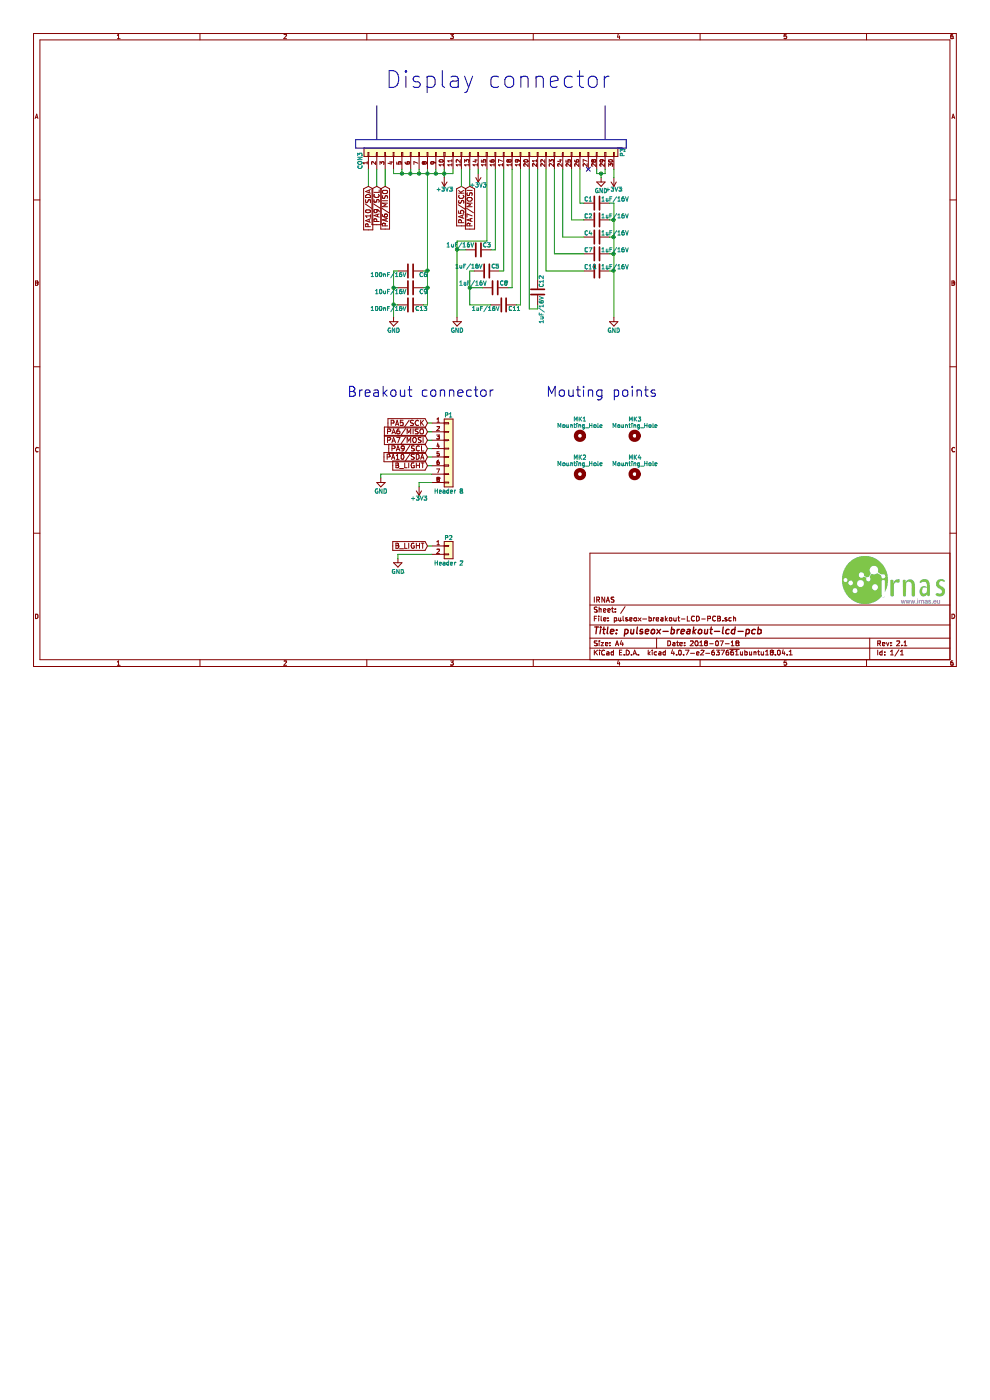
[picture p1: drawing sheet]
EESchema Schematic File Version 2
LIBS:power
LIBS:device
LIBS:switches
LIBS:relays
LIBS:motors
LIBS:transistors
LIBS:conn
LIBS:linear
LIBS:regul
LIBS:74xx
LIBS:cmos4000
LIBS:adc-dac
LIBS:memory
LIBS:xilinx
LIBS:microcontrollers
LIBS:dsp
LIBS:microchip
LIBS:analog_switches
LIBS:motorola
LIBS:texas
LIBS:intel
LIBS:audio
LIBS:interface
LIBS:digital-audio
LIBS:philips
LIBS:display
LIBS:cypress
LIBS:siliconi
LIBS:opto
LIBS:atmel
LIBS:contrib
LIBS:valves
LIBS:SparkFun-Switches
LIBS:SparkFun-Sensors
LIBS:SparkFun-RF
LIBS:SparkFun-Resistors
LIBS:SparkFun-PowerSymbols
LIBS:SparkFun-LED
LIBS:SparkFun-Jumpers
LIBS:SparkFun-IC-Special-Function
LIBS:SparkFun-IC-Power
LIBS:SparkFun-IC-Microcontroller
LIBS:SparkFun-IC-Memory
LIBS:SparkFun-IC-Logic
LIBS:SparkFun-IC-Conversion
LIBS:SparkFun-IC-Comms
LIBS:SparkFun-IC-Amplifiers
LIBS:SparkFun-Hardware
LIBS:SparkFun-GPS
LIBS:SparkFun-Fuses
LIBS:SparkFun-Electromechanical
LIBS:SparkFun-Displays
LIBS:SparkFun-DiscreteSemi
LIBS:SparkFun-Connectors
LIBS:SparkFun-Coils
LIBS:SparkFun-Clocks
LIBS:SparkFun-Capacitors
LIBS:SparkFun-Boards
LIBS:SparkFun-Batteries
LIBS:SparkFun-Aesthetics
LIBS:Zilog
LIBS:zetex
LIBS:Xicor
LIBS:Worldsemi
LIBS:wiznet
LIBS:video
LIBS:ttl_ieee
LIBS:triac_thyristor
LIBS:transf
LIBS:supertex
LIBS:stm32
LIBS:stm8
LIBS:silabs
LIBS:sensors
LIBS:RFSolutions
LIBS:rfcom
LIBS:references
LIBS:pspice
LIBS:Power_Management
LIBS:powerint
LIBS:Oscillators
LIBS:onsemi
LIBS:nxp_armmcu
LIBS:nxp
LIBS:nordicsemi
LIBS:msp430
LIBS:motor_drivers
LIBS:modules
LIBS:microchip_pic32mcu
LIBS:microchip_pic24mcu
LIBS:microchip_pic18mcu
LIBS:microchip_pic16mcu
LIBS:microchip_pic12mcu
LIBS:microchip_pic10mcu
LIBS:microchip_dspic33dsc
LIBS:mechanical
LIBS:maxim
LIBS:logic_programmable
LIBS:LEM
LIBS:leds
LIBS:Lattice
LIBS:ir
LIBS:intersil
LIBS:infineon
LIBS:hc11
LIBS:graphic_symbols
LIBS:gennum
LIBS:ftdi
LIBS:ESD_Protection
LIBS:elec-unifil
LIBS:diode
LIBS:dc-dc
LIBS:cmos_ieee
LIBS:brooktre
LIBS:bosch
LIBS:bbd
LIBS:battery_management
LIBS:analog_devices
LIBS:Altera
LIBS:allegro
LIBS:actel
LIBS:ac-dc
LIBS:74xgxx
LIBS:pulseox-breakout-LCD-PCB-cache
EELAYER 25 0
EELAYER END
$Descr A4 11693 8268
encoding utf-8
Sheet 1 1
Title "pulseox-breakout-lcd-pcb"
Date "2018-07-18"
Rev "2.1"
Comp "IRNAS"
Comment1 ""
Comment2 ""
Comment3 ""
Comment4 ""
$EndDescr
$Comp
L Conn_01x30 CON3
U 1 1
P 5750 1800
F 0 "CON3" H 5650 3300 50  0000 C CNN
F 1 "P3" H 5750 200 50  0000 C CNN
F 2 "FH12-30S-0.5SH(55):FH12-30S-0.5SH(55)" H 5750 1800 50  0001 C CNN
F 3 "" H 5750 1800 50  0001 C CNN
	1    5750 1800
	0    -1   -1   0   
$EndComp
$Comp
L +3V3 #PWR9
U 1 1
P 7250 2100
F 0 "#PWR9" H 7250 1950 50  0001 C CNN
F 1 "+3V3" H 7250 2240 50  0000 C CNN
F 2 "" H 7250 2100 50  0001 C CNN
F 3 "" H 7250 2100 50  0001 C CNN
	1    7250 2100
	-1   0    0    1   
$EndComp
$Comp
L GND #PWR8
U 1 1
P 7100 2100
F 0 "#PWR8" H 7100 1850 50  0001 C CNN
F 1 "GND" H 7100 1950 50  0000 C CNN
F 2 "" H 7100 2100 50  0001 C CNN
F 3 "" H 7100 2100 50  0001 C CNN
	1    7100 2100
	1    0    0    -1  
$EndComp
NoConn ~ 6950 2000
$Comp
L C C1
U 1 1
P 7050 2400
F 0 "C1" V 7000 2250 50  0000 L CNN
F 1 "1uF/16V" V 7000 2450 50  0000 L CNN
F 2 "Capacitors_SMD:C_0805" H 7088 2250 50  0001 C CNN
F 3 "" H 7050 2400 50  0001 C CNN
	1    7050 2400
	0    1    1    0   
$EndComp
$Comp
L C C2
U 1 1
P 7050 2600
F 0 "C2" V 7000 2450 50  0000 L CNN
F 1 "1uF/16V" V 7000 2650 50  0000 L CNN
F 2 "Capacitors_SMD:C_0805" H 7088 2450 50  0001 C CNN
F 3 "" H 7050 2600 50  0001 C CNN
	1    7050 2600
	0    1    1    0   
$EndComp
$Comp
L C C4
U 1 1
P 7050 2800
F 0 "C4" V 7000 2650 50  0000 L CNN
F 1 "1uF/16V" V 7000 2850 50  0000 L CNN
F 2 "Capacitors_SMD:C_0805" H 7088 2650 50  0001 C CNN
F 3 "" H 7050 2800 50  0001 C CNN
	1    7050 2800
	0    1    1    0   
$EndComp
$Comp
L C C7
U 1 1
P 7050 3000
F 0 "C7" V 7000 2850 50  0000 L CNN
F 1 "1uF/16V" V 7000 3050 50  0000 L CNN
F 2 "Capacitors_SMD:C_0805" H 7088 2850 50  0001 C CNN
F 3 "" H 7050 3000 50  0001 C CNN
	1    7050 3000
	0    1    1    0   
$EndComp
$Comp
L C C10
U 1 1
P 7050 3200
F 0 "C10" V 7000 3050 50  0000 L CNN
F 1 "1uF/16V" V 7000 3250 50  0000 L CNN
F 2 "Capacitors_SMD:C_0805" H 7088 3050 50  0001 C CNN
F 3 "" H 7050 3200 50  0001 C CNN
	1    7050 3200
	0    1    1    0   
$EndComp
$Comp
L GND #PWR10
U 1 1
P 7250 3750
F 0 "#PWR10" H 7250 3500 50  0001 C CNN
F 1 "GND" H 7250 3600 50  0000 C CNN
F 2 "" H 7250 3750 50  0001 C CNN
F 3 "" H 7250 3750 50  0001 C CNN
	1    7250 3750
	1    0    0    -1  
$EndComp
$Comp
L C C12
U 1 1
P 6350 3450
F 0 "C12" V 6300 3250 50  0000 L CNN
F 1 "1uF/16V" V 6300 3500 50  0000 L CNN
F 2 "Capacitors_SMD:C_0805" H 6388 3300 50  0001 C CNN
F 3 "" H 6350 3450 50  0001 C CNN
	1    6350 3450
	-1   0    0    1   
$EndComp
$Comp
L C C11
U 1 1
P 5950 3600
F 0 "C11" V 5900 3400 50  0000 L CNN
F 1 "1uF/16V" V 5900 3650 50  0000 L CNN
F 2 "Capacitors_SMD:C_0805" H 5988 3450 50  0001 C CNN
F 3 "" H 5950 3600 50  0001 C CNN
	1    5950 3600
	0    -1   -1   0   
$EndComp
$Comp
L C C8
U 1 1
P 5850 3400
F 0 "C8" V 5900 3250 50  0000 L CNN
F 1 "1uF/16V" V 5900 3500 50  0000 L CNN
F 2 "Capacitors_SMD:C_0805" H 5888 3250 50  0001 C CNN
F 3 "" H 5850 3400 50  0001 C CNN
	1    5850 3400
	0    -1   -1   0   
$EndComp
$Comp
L C C5
U 1 1
P 5750 3200
F 0 "C5" V 5800 3050 50  0000 L CNN
F 1 "1uF/16V" V 5800 3250 50  0000 L CNN
F 2 "Capacitors_SMD:C_0805" H 5788 3050 50  0001 C CNN
F 3 "" H 5750 3200 50  0001 C CNN
	1    5750 3200
	0    -1   -1   0   
$EndComp
$Comp
L C C3
U 1 1
P 5650 2950
F 0 "C3" V 5700 2800 50  0000 L CNN
F 1 "1uF/16V" V 5700 3000 50  0000 L CNN
F 2 "Capacitors_SMD:C_0805" H 5688 2800 50  0001 C CNN
F 3 "" H 5650 2950 50  0001 C CNN
	1    5650 2950
	0    -1   -1   0   
$EndComp
$Comp
L GND #PWR6
U 1 1
P 5400 3750
F 0 "#PWR6" H 5400 3500 50  0001 C CNN
F 1 "GND" H 5400 3600 50  0000 C CNN
F 2 "" H 5400 3750 50  0001 C CNN
F 3 "" H 5400 3750 50  0001 C CNN
	1    5400 3750
	1    0    0    -1  
$EndComp
$Comp
L +3V3 #PWR7
U 1 1
P 5650 2050
F 0 "#PWR7" H 5650 1900 50  0001 C CNN
F 1 "+3V3" H 5650 2190 50  0000 C CNN
F 2 "" H 5650 2050 50  0001 C CNN
F 3 "" H 5650 2050 50  0001 C CNN
	1    5650 2050
	-1   0    0    1   
$EndComp
Text GLabel 5550 2200 3    60   Input ~ 0
PA7/MOSI
Text GLabel 5450 2200 3    60   Input ~ 0
PA5/SCK
Wire Wire Line
	7250 2000 7250 2100
Wire Wire Line
	7050 2000 7050 2050
Wire Wire Line
	7050 2050 7150 2050
Wire Wire Line
	7100 2050 7100 2100
Wire Wire Line
	7150 2050 7150 2000
Connection ~ 7100 2050
Wire Wire Line
	6850 2000 6850 2400
Wire Wire Line
	6850 2400 6900 2400
Wire Wire Line
	6750 2000 6750 2600
Wire Wire Line
	6750 2600 6900 2600
Wire Wire Line
	6650 2000 6650 2800
Wire Wire Line
	6650 2800 6900 2800
Wire Wire Line
	6550 2000 6550 3000
Wire Wire Line
	6550 3000 6900 3000
Wire Wire Line
	6450 2000 6450 3200
Wire Wire Line
	6450 3200 6900 3200
Wire Wire Line
	7200 2400 7250 2400
Wire Wire Line
	7250 2400 7250 3750
Wire Wire Line
	7200 3200 7250 3200
Connection ~ 7250 3200
Wire Wire Line
	7200 3000 7250 3000
Connection ~ 7250 3000
Wire Wire Line
	7200 2800 7250 2800
Connection ~ 7250 2800
Wire Wire Line
	7200 2600 7250 2600
Connection ~ 7250 2600
Wire Wire Line
	6350 2000 6350 3300
Wire Wire Line
	6350 3650 6350 3600
Wire Wire Line
	6250 3650 6350 3650
Wire Wire Line
	6250 3650 6250 2000
Wire Wire Line
	6150 2000 6150 3600
Wire Wire Line
	6150 3600 6100 3600
Wire Wire Line
	6000 3400 6050 3400
Wire Wire Line
	6050 3400 6050 2000
Wire Wire Line
	5900 3200 5950 3200
Wire Wire Line
	5950 3200 5950 2000
Wire Wire Line
	5600 3200 5550 3200
Wire Wire Line
	5550 3200 5550 3600
Wire Wire Line
	5550 3600 5800 3600
Wire Wire Line
	5700 3400 5550 3400
Connection ~ 5550 3400
Wire Wire Line
	5850 2000 5850 2950
Wire Wire Line
	5850 2950 5800 2950
Wire Wire Line
	5750 2000 5750 2850
Wire Wire Line
	5750 2850 5400 2850
Wire Wire Line
	5400 2950 5500 2950
Connection ~ 5400 2950
Wire Wire Line
	5400 2850 5400 3750
Wire Wire Line
	5650 2000 5650 2050
Wire Wire Line
	5550 2000 5550 2200
Wire Wire Line
	5450 2000 5450 2200
Wire Wire Line
	5350 2000 5350 2050
Wire Wire Line
	5350 2050 4650 2050
Wire Wire Line
	4650 2050 4650 2000
Wire Wire Line
	4750 2000 4750 2050
Connection ~ 4750 2050
Wire Wire Line
	4850 2000 4850 2050
Connection ~ 4850 2050
Wire Wire Line
	4950 2000 4950 2050
Connection ~ 4950 2050
Wire Wire Line
	5050 2000 5050 3600
Connection ~ 5050 2050
Wire Wire Line
	5150 2000 5150 2050
Connection ~ 5150 2050
Wire Wire Line
	5250 2000 5250 2100
Connection ~ 5250 2050
$Comp
L +3V3 #PWR5
U 1 1
P 5250 2100
F 0 "#PWR5" H 5250 1950 50  0001 C CNN
F 1 "+3V3" H 5250 2240 50  0000 C CNN
F 2 "" H 5250 2100 50  0001 C CNN
F 3 "" H 5250 2100 50  0001 C CNN
	1    5250 2100
	-1   0    0    1   
$EndComp
$Comp
L C C13
U 1 1
P 4850 3600
F 0 "C13" V 4800 3400 50  0000 L CNN
F 1 "100nF/16V" V 4800 3650 50  0000 L CNN
F 2 "Capacitors_SMD:C_0805" H 4888 3450 50  0001 C CNN
F 3 "" H 4850 3600 50  0001 C CNN
	1    4850 3600
	0    -1   -1   0   
$EndComp
$Comp
L C C9
U 1 1
P 4850 3400
F 0 "C9" V 4800 3200 50  0000 L CNN
F 1 "10uF/16V" V 4800 3450 50  0000 L CNN
F 2 "Capacitors_SMD:C_0805" H 4888 3250 50  0001 C CNN
F 3 "" H 4850 3400 50  0001 C CNN
	1    4850 3400
	0    -1   -1   0   
$EndComp
$Comp
L C C6
U 1 1
P 4850 3200
F 0 "C6" V 4800 3000 50  0000 L CNN
F 1 "100nF/16V" V 4800 3250 50  0000 L CNN
F 2 "Capacitors_SMD:C_0805" H 4888 3050 50  0001 C CNN
F 3 "" H 4850 3200 50  0001 C CNN
	1    4850 3200
	0    -1   -1   0   
$EndComp
Wire Wire Line
	5050 3600 5000 3600
Wire Wire Line
	5000 3400 5050 3400
Connection ~ 5050 3400
Wire Wire Line
	5000 3200 5050 3200
Connection ~ 5050 3200
Wire Wire Line
	4700 3200 4650 3200
Wire Wire Line
	4650 3200 4650 3750
Wire Wire Line
	4700 3600 4650 3600
Connection ~ 4650 3600
Wire Wire Line
	4700 3400 4650 3400
Connection ~ 4650 3400
$Comp
L GND #PWR2
U 1 1
P 4650 3750
F 0 "#PWR2" H 4650 3500 50  0001 C CNN
F 1 "GND" H 4650 3600 50  0000 C CNN
F 2 "" H 4650 3750 50  0001 C CNN
F 3 "" H 4650 3750 50  0001 C CNN
	1    4650 3750
	1    0    0    -1  
$EndComp
Wire Wire Line
	4550 2200 4550 2000
Wire Wire Line
	4450 2000 4450 2200
Wire Wire Line
	4350 2000 4350 2200
Text GLabel 4550 2200 3    60   Input ~ 0
PA6/MISO
Text GLabel 4450 2200 3    60   Input ~ 0
PA9/SCL
Text GLabel 4350 2200 3    60   Input ~ 0
PA10/SDA
$Comp
L Conn_01x08 P1
U 1 1
P 5300 5300
F 0 "P1" H 5300 5700 50  0000 C CNN
F 1 "Header 8" H 5300 4800 50  0000 C CNN
F 2 "Pin_Headers:Pin_Header_Straight_1x08_Pitch2.54mm" H 5300 5300 50  0001 C CNN
F 3 "" H 5300 5300 50  0001 C CNN
	1    5300 5300
	1    0    0    -1  
$EndComp
Wire Wire Line
	5100 5000 5050 5000
Wire Wire Line
	5050 5100 5100 5100
Wire Wire Line
	5050 5200 5100 5200
Wire Wire Line
	5050 5300 5100 5300
Wire Wire Line
	5050 5400 5100 5400
Wire Wire Line
	5050 5500 5100 5500
Wire Wire Line
	4500 5600 5100 5600
Wire Wire Line
	4950 5700 5100 5700
Text GLabel 5050 5000 0    60   Input ~ 0
PA5/SCK
Text GLabel 5050 5100 0    60   Input ~ 0
PA6/MISO
Text GLabel 5050 5200 0    60   Input ~ 0
PA7/MOSI
Text GLabel 5050 5300 0    60   Input ~ 0
PA9/SCL
Text GLabel 5050 5400 0    60   Input ~ 0
PA10/SDA
Text GLabel 5050 5500 0    60   Input ~ 0
B_LIGHT
$Comp
L GND #PWR1
U 1 1
P 4500 5650
F 0 "#PWR1" H 4500 5400 50  0001 C CNN
F 1 "GND" H 4500 5500 50  0000 C CNN
F 2 "" H 4500 5650 50  0001 C CNN
F 3 "" H 4500 5650 50  0001 C CNN
	1    4500 5650
	1    0    0    -1  
$EndComp
$Comp
L +3V3 #PWR4
U 1 1
P 4950 5750
F 0 "#PWR4" H 4950 5600 50  0001 C CNN
F 1 "+3V3" H 4950 5890 50  0000 C CNN
F 2 "" H 4950 5750 50  0001 C CNN
F 3 "" H 4950 5750 50  0001 C CNN
	1    4950 5750
	-1   0    0    1   
$EndComp
Wire Wire Line
	4500 5600 4500 5650
Wire Wire Line
	4950 5750 4950 5700
$Comp
L Conn_01x02 P2
U 1 1
P 5300 6450
F 0 "P2" H 5300 6550 50  0000 C CNN
F 1 "Header 2" H 5300 6250 50  0000 C CNN
F 2 "Pin_Headers:Pin_Header_Straight_1x02_Pitch2.54mm" H 5300 6450 50  0001 C CNN
F 3 "" H 5300 6450 50  0001 C CNN
	1    5300 6450
	1    0    0    -1  
$EndComp
Text GLabel 5050 6450 0    60   Input ~ 0
B_LIGHT
$Comp
L GND #PWR3
U 1 1
P 4700 6600
F 0 "#PWR3" H 4700 6350 50  0001 C CNN
F 1 "GND" H 4700 6450 50  0000 C CNN
F 2 "" H 4700 6600 50  0001 C CNN
F 3 "" H 4700 6600 50  0001 C CNN
	1    4700 6600
	1    0    0    -1  
$EndComp
Wire Wire Line
	4700 6600 4700 6550
Wire Wire Line
	4700 6550 5100 6550
Wire Wire Line
	5050 6450 5100 6450
Wire Bus Line
	7300 1750 7400 1750
Wire Bus Line
	7400 1750 7400 1650
Wire Bus Line
	7400 1650 4200 1650
Wire Bus Line
	4200 1650 4200 1750
Wire Bus Line
	4200 1750 7350 1750
Wire Bus Line
	4450 1250 4450 1650
Wire Bus Line
	7150 1650 7150 1250
Text Notes 4550 1050 0    197  ~ 0
Display connector
Text Notes 4100 4700 0    118  ~ 0
Breakout connector
$Comp
L Mounting_Hole MK1
U 1 1
P 6850 5150
F 0 "MK1" H 6850 5350 50  0000 C CNN
F 1 "Mounting_Hole" H 6850 5275 50  0000 C CNN
F 2 "Mounting_Holes:MountingHole_3.2mm_M3" H 6850 5150 50  0001 C CNN
F 3 "" H 6850 5150 50  0001 C CNN
	1    6850 5150
	1    0    0    -1  
$EndComp
$Comp
L Mounting_Hole MK3
U 1 1
P 7500 5150
F 0 "MK3" H 7500 5350 50  0000 C CNN
F 1 "Mounting_Hole" H 7500 5275 50  0000 C CNN
F 2 "Mounting_Holes:MountingHole_3.2mm_M3" H 7500 5150 50  0001 C CNN
F 3 "" H 7500 5150 50  0001 C CNN
	1    7500 5150
	1    0    0    -1  
$EndComp
$Comp
L Mounting_Hole MK2
U 1 1
P 6850 5600
F 0 "MK2" H 6850 5800 50  0000 C CNN
F 1 "Mounting_Hole" H 6850 5725 50  0000 C CNN
F 2 "Mounting_Holes:MountingHole_3.2mm_M3" H 6850 5600 50  0001 C CNN
F 3 "" H 6850 5600 50  0001 C CNN
	1    6850 5600
	1    0    0    -1  
$EndComp
$Comp
L Mounting_Hole MK4
U 1 1
P 7500 5600
F 0 "MK4" H 7500 5800 50  0000 C CNN
F 1 "Mounting_Hole" H 7500 5725 50  0000 C CNN
F 2 "Mounting_Holes:MountingHole_3.2mm_M3" H 7500 5600 50  0001 C CNN
F 3 "" H 7500 5600 50  0001 C CNN
	1    7500 5600
	1    0    0    -1  
$EndComp
Text Notes 6450 4700 0    118  ~ 0
Mouting points
$EndSCHEMATC
